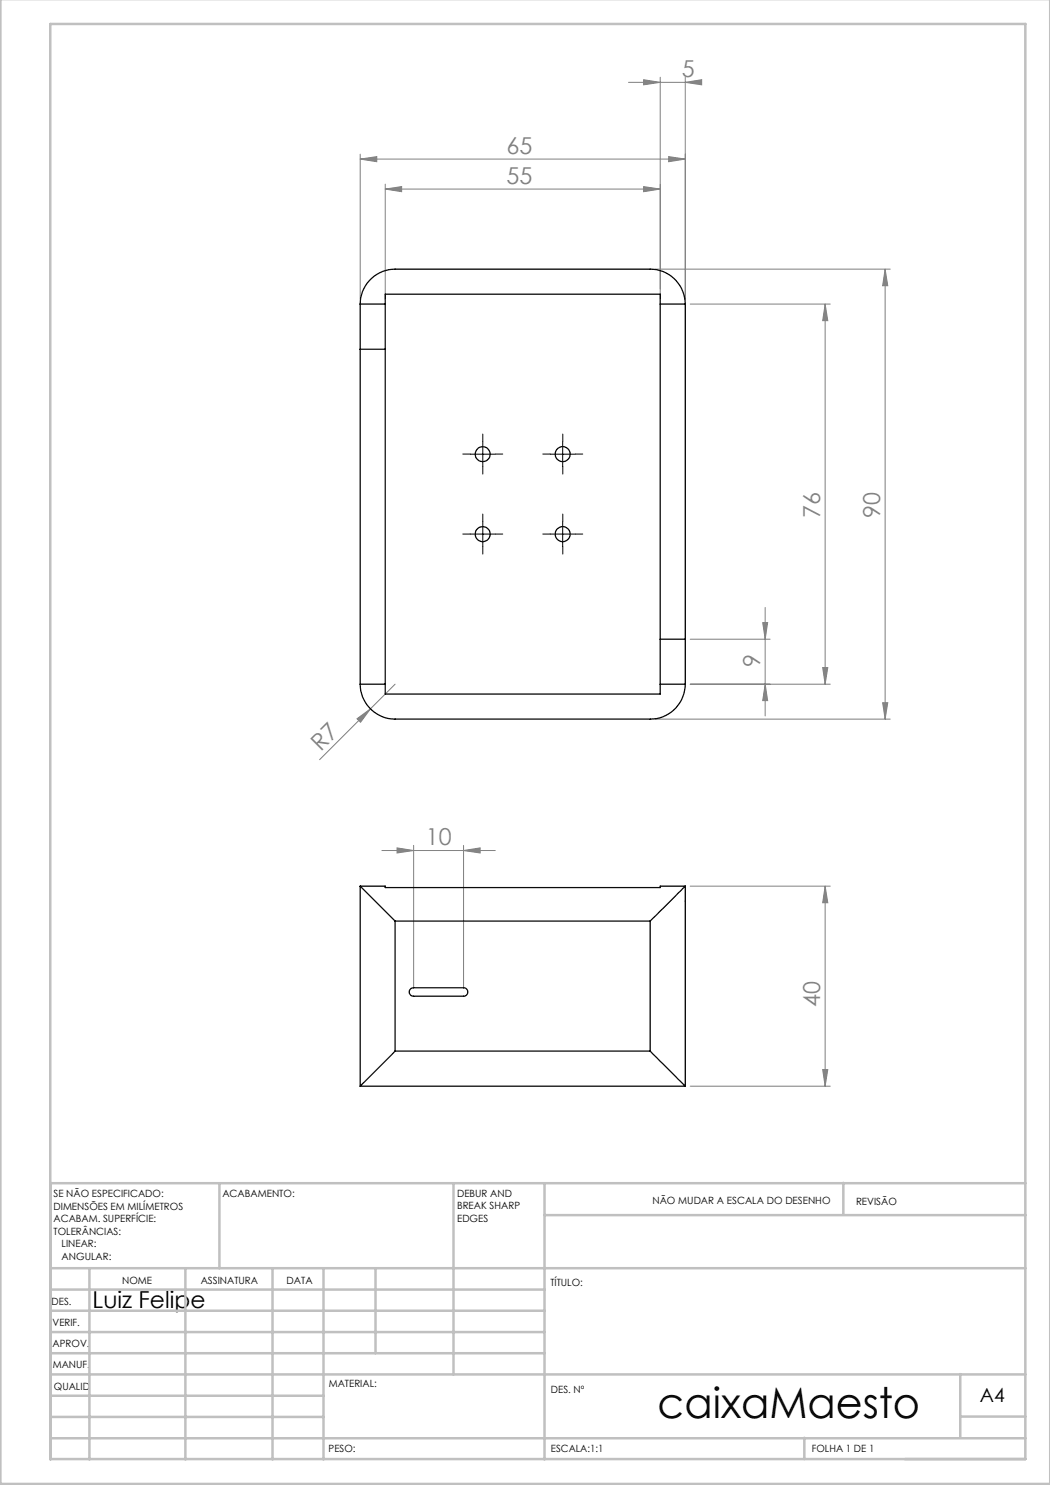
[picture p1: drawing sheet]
<svg xmlns="http://www.w3.org/2000/svg" width="210mm" height="297mm" viewBox="0 0 210 297" stroke-linecap="round" stroke-linejoin="round" font-family="sans-serif">
<g fill="none" stroke="#808080" stroke-width=".2">
<path d="M125.7 16.5h14.5M128.7 15.9l3.3 .6-3.3 .5zM132 15.4v44.4M137.1 16.5l3.2-.6v1.1zM137.1 15.4v44.4M72 31.8l3.4-.5v1zM72 30.8v29M72 31.8h65.1M77 37.8l3.3-.5v1zM77 36.8v23M77 37.8h55M128.7 37.3l3.3 .5-3.3 .5z"/>
<path d="M133.7 31.3l3.4 .5-3.4 .5zM131 53.8h47M177 53.8l.6 3.3h-1.1zM177 53.8v90M138 60.8h28.1M165 60.8l.6 3.3h-1.1zM165 60.8v76M79 136.8l-15.1 15.1M138 136.8h28.1M138 127.8h16M152.5 124.5h1l-.5 3.3zM153 121.5v21.7"/>
<path d="M153 136.8l.5 3.3h-1zM164.5 133.5h1.1l-.6 3.3zM71.4 143.8l2.7-2-2 2.7zM131 143.8h47M176.5 140.5h1.1l-.6 3.3zM76.4 170.1h22.7M79.4 169.6l3.3 .5-3.3 .5zM82.7 169.1v28.3M92.7 170.1l3.3-.5v1zM92.7 169.1v28.3M138 177.2h28.1M165 177.2l.6 3.3h-1.1z"/>
<path d="M165 177.2v40M138 217.2h28.1M164.5 213.9h1.1l-.6 3.3z"/>
</g>
<g fill="none" stroke="#000" stroke-width=".2" stroke-dasharray="15.2 1.3 1.3 1.3">
<path d="M94.1 90.8h-1.5M96.6 88.3v-1.5M96.6 93.3v1.5M99.1 90.8h1.5M110.1 90.8h-1.5M112.6 88.3v-1.5M112.6 93.3v1.5M115.1 90.8h1.5M94.1 106.8h-1.5M96.6 104.3v-1.5M96.6 109.3v1.5M99.1 106.8h1.5"/>
<path d="M110.1 106.8h-1.5M112.6 104.3v-1.5M112.6 109.3v1.5M115.1 106.8h1.5"/>
</g>
<path d="M94.1 90.8h4.9M96.6 88.3v5M110 90.8h5M112.5 88.3v5M94.1 106.8h4.9M96.6 104.3v5M110 106.8h5M112.5 104.3v5" fill="none" stroke="#000" stroke-width=".2"/>
<g fill="none" stroke="#c0c0c0" stroke-width=".5">
<path d="M.1 -.1v296.9h209.9v-296.9M10.1 4.8h195v287h-195zM43.9 236.6v17M90.7 236.6v38.3M108.9 236.6v55.3M168.7 236.6v6.3M205.1 236.6h-195v55.3M10.1 253.6h195M10.1 257.9h98.8M17.9 253.6v38.3M37.1 253.6v38.3M54.5 253.6v38.3"/>
<path d="M64.7 253.6v38.3M75.1 253.6v17M108.9 243h96.2M10.1 270.6h98.8M10.1 266.4h98.8M10.1 262.1h98.8M10.1 279.1h54.6M10.1 274.9h195M192.1 274.8v12.7M10.1 287.7h195M10.1 283.4h54.6M160.9 287.5v4.3"/>
<path d="M192.1 283.3h13"/>
</g>
<g fill="#808080">
<path d="M71.4 143.8l2.7-2-2 2.7z"/>
<path d="M137.1 16.5l3.2-.6v1.1zM128.7 15.9l3.3 .6-3.3 .5z"/>
<path d="M79.4 169.6l3.3 .5-3.3 .5zM92.7 170.1l3.3-.5v1z"/>
<path d="M72 31.8l3.4-.5v1zM133.7 31.3l3.4 .5-3.4 .5z"/>
<path d="M165 60.8l.6 3.3h-1.1zM164.5 133.5h1.1l-.6 3.3zM177 53.8l.6 3.3h-1.1zM176.5 140.5h1.1l-.6 3.3zM152.5 124.5h1l-.5 3.3zM153 136.8l.5 3.3h-1zM165 177.2l.6 3.3h-1.1zM164.5 213.9h1.1l-.6 3.3z"/>
<path d="M77 37.8l3.3-.5v1zM128.7 37.3l3.3 .5-3.3 .5z"/>
</g>
<g fill="none" stroke="#000" stroke-width=".25">
<path d="M72 60.8a7 7 0 0 1 7-7h51a7 7 0 0 1 7.1 7M72 60.8h5M72 60.8v76M72 69.8h5M77 60.8v-2h55v2M77 60.8v76M132 60.8h5.1M132 60.8v76M137.1 60.8v76M72 136.8a7 7 0 0 0 7 7h51a7 7 0 0 0 7.1-7M72 136.8h5M77 136.8v2h55v-2"/>
<path d="M132 127.8h5.1M132 136.8h5.1M72 177.2l7 7M72 177.2h5v.3h55v-.3h5.1M72 177.2v40M137.1 177.2l-7.1 7M137.1 177.2v40M79 184.2v26M79 184.2h51M82.2 197.7l.5-.1h10a.85 .85 0 0 1 .9 .8 .85 .85 0 0 1-.9 .8h-10a.85 .85 0 0 1-.8-.5 .85 .85 0 0 1 .3-1zM130 184.2v26M72 217.2h65.1"/>
<path d="M79 210.2l-7 7M79 210.2h51M130 210.2l7.1 7"/>
<circle cx="96.5" cy="90.8" r="1.48"/>
<circle cx="112.5" cy="90.8" r="1.51"/>
<circle cx="96.5" cy="106.8" r="1.5"/>
<circle cx="112.5" cy="106.8" r="1.51"/>
</g>
<text font-size="8.5" x="131.5" y="283.5">caixaMaesto</text>
<g font-size="4.7" fill="#808080">
<text x="136.3" y="15.4">5</text>
<text x="101.3" y="30.8">65</text>
<text x="101.3" y="36.8">55</text>
<text x="164" y="103.6" transform="rotate(-90 164 103.6)">76</text>
<text x="176" y="103.6" transform="rotate(-90 176 103.6)">90</text>
<text x="152" y="133.4" transform="rotate(-90 152 133.4)">9</text>
<text x="64.2" y="150.3" transform="rotate(-45 64.2 150.3)">R7</text>
<text x="85.2" y="169.1">10</text>
<text x="164" y="201.5" transform="rotate(-90 164 201.5)">40</text>
</g>
<text font-size="4.7" x="18.5" y="261.6">Luiz Felipe</text>
<text font-size="3.9" x="196" y="280.4">A4</text>
<g font-size="2">
<text x="10.7" y="239.5">SE NÃO ESPECIFICADO:</text>
<text x="44.5" y="239.5">ACABAMENTO:</text>
<text x="91.4" y="239.4">DEBUR AND</text>
<text x="10.7" y="242">DIMENSÕES EM MILÍMETROS</text>
<text x="10.7" y="244.5">ACABAM. SUPERFÍCIE:</text>
<text x="91.4" y="241.9">BREAK SHARP</text>
<text x="91.4" y="244.4">EDGES</text>
<text x="130.5" y="240.8">NÃO MUDAR A ESCALA DO DESENHO</text>
<text x="171.2" y="241">REVISÃO</text>
<text x="10.7" y="247">TOLERÂNCIAS:</text>
<text x="12.3" y="249.5">LINEAR:</text>
<text x="12.3" y="252">ANGULAR:</text>
<text x="24.4" y="256.9">NOME</text>
<text x="40.1" y="256.8">ASSINATURA</text>
<text x="57.3" y="256.8">DATA</text>
<text x="110.1" y="257.1">TÍTULO:</text>
<text x="10.3" y="260.9">DES.</text>
<text x="10.5" y="269.3">APROV.</text>
<text x="10.5" y="265.2">VERIF.</text>
<text x="10.6" y="273.6">MANUF.</text>
<text x="10.8" y="278">QUALID</text>
<text x="65.8" y="277.4">MATERIAL:</text>
<text x="110.2" y="278.5">DES. Nº</text>
<text x="65.7" y="290.4">PESO:</text>
<text x="110.2" y="290.5">ESCALA:1:1</text>
<text x="162.4" y="290.4">FOLHA 1 DE 1</text>
</g>
</svg>
